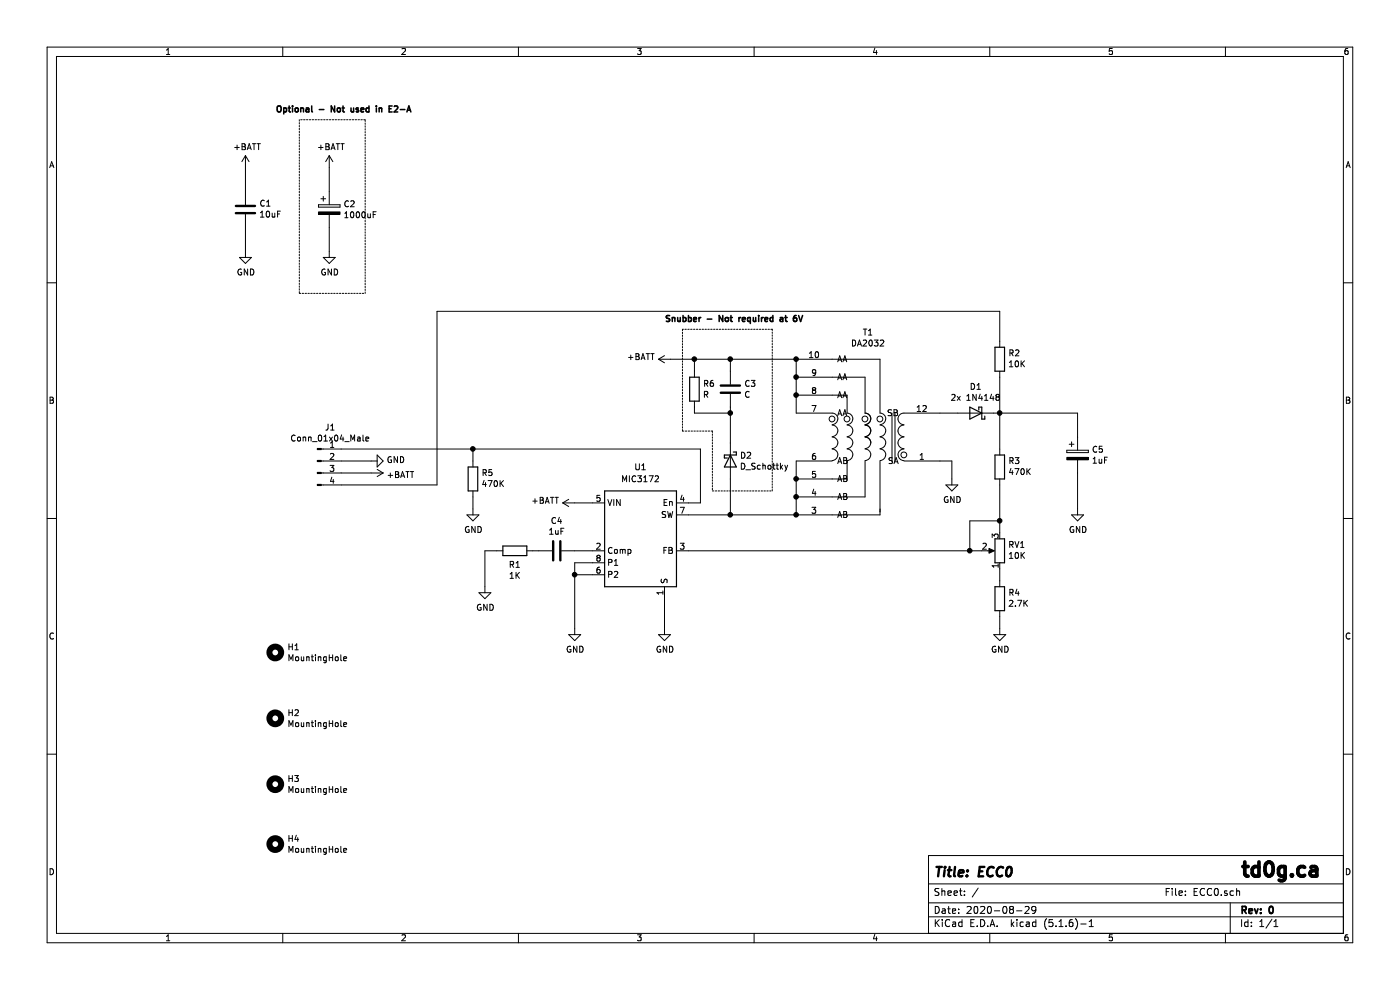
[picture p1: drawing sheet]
EESchema Schematic File Version 4
LIBS:Flyback-cache
EELAYER 30 0
EELAYER END
$Descr A4 11693 8268
encoding utf-8
Sheet 1 1
Title "ECC0"
Date "2020-06-10"
Rev "0"
Comp ""
Comment1 ""
Comment2 ""
Comment3 ""
Comment4 ""
$EndDescr
$Comp
L Transformer2:MIC3172 U1
U 1 1
P 5350 4600
F 0 "U1" H 5350 5300 50  0000 C CNN
F 1 "MIC3172" H 5350 5200 50  0000 C CNN
F 2 "Package_SO:SOIC-8_3.9x4.9mm_P1.27mm" H 5350 4150 50  0001 C CNN
F 3 "http://ww1.microchip.com/downloads/en/DeviceDoc/MIC2172-3172-100kHz-1.25A-Switching-Regulators-DS20006208A.pdf" H 5300 4800 50  0001 C CNN
	1    5350 4600
	1    0    0    -1  
$EndComp
$Comp
L power:GND #PWR0101
U 1 1
P 5550 5250
F 0 "#PWR0101" H 5550 5000 50  0001 C CNN
F 1 "GND" H 5555 5077 50  0000 C CNN
F 2 "" H 5550 5250 50  0001 C CNN
F 3 "" H 5550 5250 50  0001 C CNN
	1    5550 5250
	1    0    0    -1  
$EndComp
Wire Wire Line
	5550 5250 5550 5000
$Comp
L Connector:Conn_01x04_Male J1
U 1 1
P 2650 3850
F 0 "J1" H 2758 4131 50  0000 C CNN
F 1 "Conn_01x04_Male" H 2758 4040 50  0000 C CNN
F 2 "Connector_PinHeader_2.54mm:PinHeader_1x04_P2.54mm_Vertical" H 2650 3850 50  0001 C CNN
F 3 "~" H 2650 3850 50  0001 C CNN
	1    2650 3850
	1    0    0    -1  
$EndComp
$Comp
L Device:C C4
U 1 1
P 4650 4600
F 0 "C4" V 4398 4600 50  0000 C CNN
F 1 "1uF" V 4489 4600 50  0000 C CNN
F 2 "Capacitor_SMD:C_0805_2012Metric" H 4688 4450 50  0001 C CNN
F 3 "~" H 4650 4600 50  0001 C CNN
	1    4650 4600
	0    1    1    0   
$EndComp
$Comp
L Device:R R1
U 1 1
P 4300 4600
F 0 "R1" V 4415 4600 50  0000 C CNN
F 1 "1K" V 4506 4600 50  0000 C CNN
F 2 "Resistor_SMD:R_0805_2012Metric" V 4230 4600 50  0001 C CNN
F 3 "~" H 4300 4600 50  0001 C CNN
	1    4300 4600
	0    1    1    0   
$EndComp
$Comp
L power:GND #PWR0102
U 1 1
P 4050 4900
F 0 "#PWR0102" H 4050 4650 50  0001 C CNN
F 1 "GND" H 4055 4727 50  0000 C CNN
F 2 "" H 4050 4900 50  0001 C CNN
F 3 "" H 4050 4900 50  0001 C CNN
	1    4050 4900
	1    0    0    -1  
$EndComp
Wire Wire Line
	4500 4600 4450 4600
Wire Wire Line
	4950 4700 4800 4700
Wire Wire Line
	4800 4700 4800 4800
Wire Wire Line
	4800 4800 4950 4800
$Comp
L power:GND #PWR0103
U 1 1
P 4800 5250
F 0 "#PWR0103" H 4800 5000 50  0001 C CNN
F 1 "GND" H 4805 5077 50  0000 C CNN
F 2 "" H 4800 5250 50  0001 C CNN
F 3 "" H 4800 5250 50  0001 C CNN
	1    4800 5250
	1    0    0    -1  
$EndComp
Wire Wire Line
	4800 4800 4800 5250
Connection ~ 4800 4800
$Comp
L Device:R_POT RV1
U 1 1
P 8350 4600
F 0 "RV1" H 8280 4554 50  0000 R CNN
F 1 "10K" H 8280 4645 50  0000 R CNN
F 2 "Potentiometer_THT:Potentiometer_Bourns_3266Y_Vertical" H 8350 4600 50  0001 C CNN
F 3 "~" H 8350 4600 50  0001 C CNN
	1    8350 4600
	-1   0    0    1   
$EndComp
$Comp
L Device:R R4
U 1 1
P 8350 5000
F 0 "R4" H 8280 4954 50  0000 R CNN
F 1 "2.7K" H 8280 5045 50  0000 R CNN
F 2 "Resistor_SMD:R_0805_2012Metric_Pad1.15x1.40mm_HandSolder" V 8280 5000 50  0001 C CNN
F 3 "~" H 8350 5000 50  0001 C CNN
	1    8350 5000
	-1   0    0    1   
$EndComp
Wire Wire Line
	8350 4850 8350 4750
$Comp
L power:GND #PWR0104
U 1 1
P 8350 5250
F 0 "#PWR0104" H 8350 5000 50  0001 C CNN
F 1 "GND" H 8355 5077 50  0000 C CNN
F 2 "" H 8350 5250 50  0001 C CNN
F 3 "" H 8350 5250 50  0001 C CNN
	1    8350 5250
	1    0    0    -1  
$EndComp
Wire Wire Line
	8350 5250 8350 5150
Wire Wire Line
	8350 4450 8350 4350
Wire Wire Line
	8350 4350 8100 4350
Wire Wire Line
	8100 4350 8100 4600
Connection ~ 8100 4600
Wire Wire Line
	8100 4600 8200 4600
$Comp
L Device:R R3
U 1 1
P 8350 3900
F 0 "R3" H 8280 3854 50  0000 R CNN
F 1 "470K" H 8280 3945 50  0000 R CNN
F 2 "Resistor_THT:R_Axial_DIN0204_L3.6mm_D1.6mm_P5.08mm_Vertical" V 8280 3900 50  0001 C CNN
F 3 "~" H 8350 3900 50  0001 C CNN
	1    8350 3900
	-1   0    0    1   
$EndComp
Wire Wire Line
	8350 4350 8350 4050
Connection ~ 8350 4350
$Comp
L power:GND #PWR0105
U 1 1
P 7950 4000
F 0 "#PWR0105" H 7950 3750 50  0001 C CNN
F 1 "GND" H 7955 3827 50  0000 C CNN
F 2 "" H 7950 4000 50  0001 C CNN
F 3 "" H 7950 4000 50  0001 C CNN
	1    7950 4000
	1    0    0    -1  
$EndComp
$Comp
L power:GND #PWR0106
U 1 1
P 9000 4250
F 0 "#PWR0106" H 9000 4000 50  0001 C CNN
F 1 "GND" H 9005 4077 50  0000 C CNN
F 2 "" H 9000 4250 50  0001 C CNN
F 3 "" H 9000 4250 50  0001 C CNN
	1    9000 4250
	1    0    0    -1  
$EndComp
Wire Wire Line
	5750 4200 5850 4200
$Comp
L power:GND #PWR0107
U 1 1
P 3100 3850
F 0 "#PWR0107" H 3100 3600 50  0001 C CNN
F 1 "GND" V 3105 3722 50  0000 R CNN
F 2 "" H 3100 3850 50  0001 C CNN
F 3 "" H 3100 3850 50  0001 C CNN
	1    3100 3850
	0    -1   -1   0   
$EndComp
$Comp
L Device:CP C5
U 1 1
P 9000 3800
F 0 "C5" H 9118 3846 50  0000 L CNN
F 1 "1uF" H 9118 3755 50  0000 L CNN
F 2 "Capacitor_SMD:C_1812_4532Metric_Pad1.30x3.40mm_HandSolder" H 9038 3650 50  0001 C CNN
F 3 "~" H 9000 3800 50  0001 C CNN
	1    9000 3800
	1    0    0    -1  
$EndComp
$Comp
L Device:C C1
U 1 1
P 2050 1750
F 0 "C1" H 1935 1704 50  0000 R CNN
F 1 "10uF" H 1935 1795 50  0000 R CNN
F 2 "Capacitor_SMD:C_0805_2012Metric" H 2088 1600 50  0001 C CNN
F 3 "~" H 2050 1750 50  0001 C CNN
	1    2050 1750
	-1   0    0    1   
$EndComp
$Comp
L Device:R R2
U 1 1
P 8350 3000
F 0 "R2" H 8280 2954 50  0000 R CNN
F 1 "10K" H 8280 3045 50  0000 R CNN
F 2 "Resistor_SMD:R_0805_2012Metric_Pad1.15x1.40mm_HandSolder" V 8280 3000 50  0001 C CNN
F 3 "~" H 8350 3000 50  0001 C CNN
	1    8350 3000
	-1   0    0    1   
$EndComp
$Comp
L Device:R R5
U 1 1
P 3950 4000
F 0 "R5" H 3880 3954 50  0000 R CNN
F 1 "470K" H 3880 4045 50  0000 R CNN
F 2 "Resistor_SMD:R_0805_2012Metric" V 3880 4000 50  0001 C CNN
F 3 "~" H 3950 4000 50  0001 C CNN
	1    3950 4000
	-1   0    0    1   
$EndComp
$Comp
L power:GND #PWR0110
U 1 1
P 3950 4250
F 0 "#PWR0110" H 3950 4000 50  0001 C CNN
F 1 "GND" H 3955 4077 50  0000 C CNN
F 2 "" H 3950 4250 50  0001 C CNN
F 3 "" H 3950 4250 50  0001 C CNN
	1    3950 4250
	1    0    0    -1  
$EndComp
Wire Wire Line
	3950 4250 3950 4150
$Comp
L Transformer2:DA2032 T1
U 1 1
P 7000 3600
F 0 "T1" H 7250 4425 50  0000 C CNN
F 1 "DA2032" H 7250 4334 50  0000 C CNN
F 2 "FlybackTranformer:DA2032" H 7000 3600 50  0001 C CNN
F 3 "" H 7000 3600 50  0001 C CNN
	1    7000 3600
	1    0    0    -1  
$EndComp
Wire Wire Line
	7950 3850 7950 4000
Wire Wire Line
	9000 3950 9000 4250
$Comp
L Device:D_Schottky D1
U 1 1
P 8150 3450
F 0 "D1" H 8150 3234 50  0000 C CNN
F 1 "2x 1N4148" H 8150 3325 50  0000 C CNN
F 2 "Diode_THT:D_A-405_P2.54mm_Vertical_KathodeUp" H 8150 3450 50  0001 C CNN
F 3 "~" H 8150 3450 50  0001 C CNN
	1    8150 3450
	-1   0    0    1   
$EndComp
Wire Wire Line
	7850 3850 7950 3850
Wire Wire Line
	3100 3850 2850 3850
Wire Wire Line
	2850 3950 3100 3950
Wire Wire Line
	8300 3450 8350 3450
Wire Wire Line
	3950 3850 3950 3750
$Comp
L Device:C C3
U 1 1
P 6100 3250
F 0 "C3" H 6215 3296 50  0000 L CNN
F 1 "C" H 6215 3205 50  0000 L CNN
F 2 "Capacitor_SMD:C_0805_2012Metric" H 6138 3100 50  0001 C CNN
F 3 "~" H 6100 3250 50  0001 C CNN
	1    6100 3250
	1    0    0    -1  
$EndComp
$Comp
L Device:R R6
U 1 1
P 5800 3250
F 0 "R6" H 5870 3296 50  0000 L CNN
F 1 "R" H 5870 3205 50  0000 L CNN
F 2 "Resistor_SMD:R_0805_2012Metric" V 5730 3250 50  0001 C CNN
F 3 "~" H 5800 3250 50  0001 C CNN
	1    5800 3250
	1    0    0    -1  
$EndComp
Wire Wire Line
	5600 3000 5800 3000
$Comp
L Device:D_Schottky D2
U 1 1
P 6100 3850
F 0 "D2" V 6054 3929 50  0000 L CNN
F 1 "D_Schottky" V 6145 3929 50  0000 L CNN
F 2 "Diode_SMD:D_1206_3216Metric" H 6100 3850 50  0001 C CNN
F 3 "~" H 6100 3850 50  0001 C CNN
	1    6100 3850
	0    1    1    0   
$EndComp
$Comp
L Mechanical:MountingHole H1
U 1 1
P 2300 5450
F 0 "H1" H 2400 5496 50  0000 L CNN
F 1 "MountingHole" H 2400 5405 50  0000 L CNN
F 2 "MountingHole:MountingHole_2.2mm_M2" H 2300 5450 50  0001 C CNN
F 3 "~" H 2300 5450 50  0001 C CNN
	1    2300 5450
	1    0    0    -1  
$EndComp
$Comp
L Mechanical:MountingHole H2
U 1 1
P 2300 6000
F 0 "H2" H 2400 6046 50  0000 L CNN
F 1 "MountingHole" H 2400 5955 50  0000 L CNN
F 2 "MountingHole:MountingHole_2.2mm_M2" H 2300 6000 50  0001 C CNN
F 3 "~" H 2300 6000 50  0001 C CNN
	1    2300 6000
	1    0    0    -1  
$EndComp
$Comp
L Mechanical:MountingHole H3
U 1 1
P 2300 6550
F 0 "H3" H 2400 6596 50  0000 L CNN
F 1 "MountingHole" H 2400 6505 50  0000 L CNN
F 2 "MountingHole:MountingHole_2.2mm_M2" H 2300 6550 50  0001 C CNN
F 3 "~" H 2300 6550 50  0001 C CNN
	1    2300 6550
	1    0    0    -1  
$EndComp
$Comp
L Device:CP C2
U 1 1
P 2750 1750
F 0 "C2" H 2868 1796 50  0000 L CNN
F 1 "1000uF" H 2868 1705 50  0000 L CNN
F 2 "Capacitor_THT:CP_Radial_D10.0mm_P5.00mm" H 2788 1600 50  0001 C CNN
F 3 "~" H 2750 1750 50  0001 C CNN
	1    2750 1750
	1    0    0    -1  
$EndComp
$Comp
L Mechanical:MountingHole H4
U 1 1
P 2300 7050
F 0 "H4" H 2400 7096 50  0000 L CNN
F 1 "MountingHole" H 2400 7005 50  0000 L CNN
F 2 "MountingHole:MountingHole_2.2mm_M2" H 2300 7050 50  0001 C CNN
F 3 "~" H 2300 7050 50  0001 C CNN
	1    2300 7050
	1    0    0    -1  
$EndComp
$Comp
L power:+BATT #PWR?
U 1 1
P 3100 3950
F 0 "#PWR?" H 3100 3800 50  0001 C CNN
F 1 "+BATT" V 3115 4078 50  0000 L CNN
F 2 "" H 3100 3950 50  0001 C CNN
F 3 "" H 3100 3950 50  0001 C CNN
	1    3100 3950
	0    1    1    0   
$EndComp
$Comp
L power:+BATT #PWR?
U 1 1
P 4800 4200
F 0 "#PWR?" H 4800 4050 50  0001 C CNN
F 1 "+BATT" V 4815 4327 50  0000 L CNN
F 2 "" H 4800 4200 50  0001 C CNN
F 3 "" H 4800 4200 50  0001 C CNN
	1    4800 4200
	0    -1   -1   0   
$EndComp
Wire Wire Line
	4800 4200 4950 4200
$Comp
L power:+BATT #PWR?
U 1 1
P 5600 3000
F 0 "#PWR?" H 5600 2850 50  0001 C CNN
F 1 "+BATT" V 5615 3127 50  0000 L CNN
F 2 "" H 5600 3000 50  0001 C CNN
F 3 "" H 5600 3000 50  0001 C CNN
	1    5600 3000
	0    -1   -1   0   
$EndComp
$Comp
L power:+BATT #PWR?
U 1 1
P 2050 1400
F 0 "#PWR?" H 2050 1250 50  0001 C CNN
F 1 "+BATT" H 2065 1573 50  0000 C CNN
F 2 "" H 2050 1400 50  0001 C CNN
F 3 "" H 2050 1400 50  0001 C CNN
	1    2050 1400
	1    0    0    -1  
$EndComp
$Comp
L power:+BATT #PWR?
U 1 1
P 2750 1400
F 0 "#PWR?" H 2750 1250 50  0001 C CNN
F 1 "+BATT" H 2765 1573 50  0000 C CNN
F 2 "" H 2750 1400 50  0001 C CNN
F 3 "" H 2750 1400 50  0001 C CNN
	1    2750 1400
	1    0    0    -1  
$EndComp
Wire Wire Line
	2750 1400 2750 1600
Wire Wire Line
	2050 1600 2050 1400
$Comp
L power:GND #PWR?
U 1 1
P 2050 2100
F 0 "#PWR?" H 2050 1850 50  0001 C CNN
F 1 "GND" H 2055 1927 50  0000 C CNN
F 2 "" H 2050 2100 50  0001 C CNN
F 3 "" H 2050 2100 50  0001 C CNN
	1    2050 2100
	1    0    0    -1  
$EndComp
$Comp
L power:GND #PWR?
U 1 1
P 2750 2100
F 0 "#PWR?" H 2750 1850 50  0001 C CNN
F 1 "GND" H 2755 1927 50  0000 C CNN
F 2 "" H 2750 2100 50  0001 C CNN
F 3 "" H 2750 2100 50  0001 C CNN
	1    2750 2100
	1    0    0    -1  
$EndComp
Wire Wire Line
	2750 2100 2750 1900
Wire Wire Line
	2050 2100 2050 1900
Wire Wire Line
	4050 4600 4150 4600
Wire Wire Line
	4050 4600 4050 4900
Wire Wire Line
	2850 4050 3650 4050
Wire Wire Line
	5750 4600 8100 4600
Wire Wire Line
	6650 3000 6650 3150
Wire Wire Line
	6650 3300 6650 3150
Connection ~ 6650 3150
Wire Wire Line
	6650 3450 6650 3300
Connection ~ 6650 3300
Wire Wire Line
	6650 3850 6650 4000
Wire Wire Line
	6650 4000 6650 4150
Connection ~ 6650 4000
Wire Wire Line
	6650 4300 6650 4150
Connection ~ 6650 4150
Connection ~ 6650 4300
Wire Wire Line
	6100 4000 6100 4300
Connection ~ 6100 4300
Wire Wire Line
	6100 4300 6650 4300
Wire Wire Line
	5750 4300 6100 4300
Wire Wire Line
	5800 3100 5800 3000
Wire Wire Line
	5800 3000 6100 3000
Wire Wire Line
	6100 3000 6100 3100
Wire Wire Line
	6100 3000 6650 3000
Connection ~ 6100 3000
Connection ~ 5800 3000
Connection ~ 6650 3000
Wire Wire Line
	6100 3400 6100 3450
Connection ~ 6100 3450
Wire Wire Line
	5800 3400 5800 3450
Wire Wire Line
	5800 3450 6100 3450
Wire Wire Line
	6100 3450 6100 3700
Wire Wire Line
	7850 3450 8000 3450
Wire Wire Line
	8350 3450 8350 3150
Connection ~ 8350 3450
Wire Wire Line
	8350 2850 8350 2600
Wire Wire Line
	8350 2600 3650 2600
Wire Wire Line
	8350 3450 9000 3450
Wire Wire Line
	8350 3450 8350 3750
Wire Wire Line
	9000 3450 9000 3650
Wire Wire Line
	3650 2600 3650 4050
Wire Wire Line
	2850 3750 3950 3750
Wire Wire Line
	5850 3750 5850 4200
Connection ~ 3950 3750
Wire Wire Line
	3950 3750 5850 3750
Wire Wire Line
	4800 4600 4950 4600
$EndSCHEMATC
